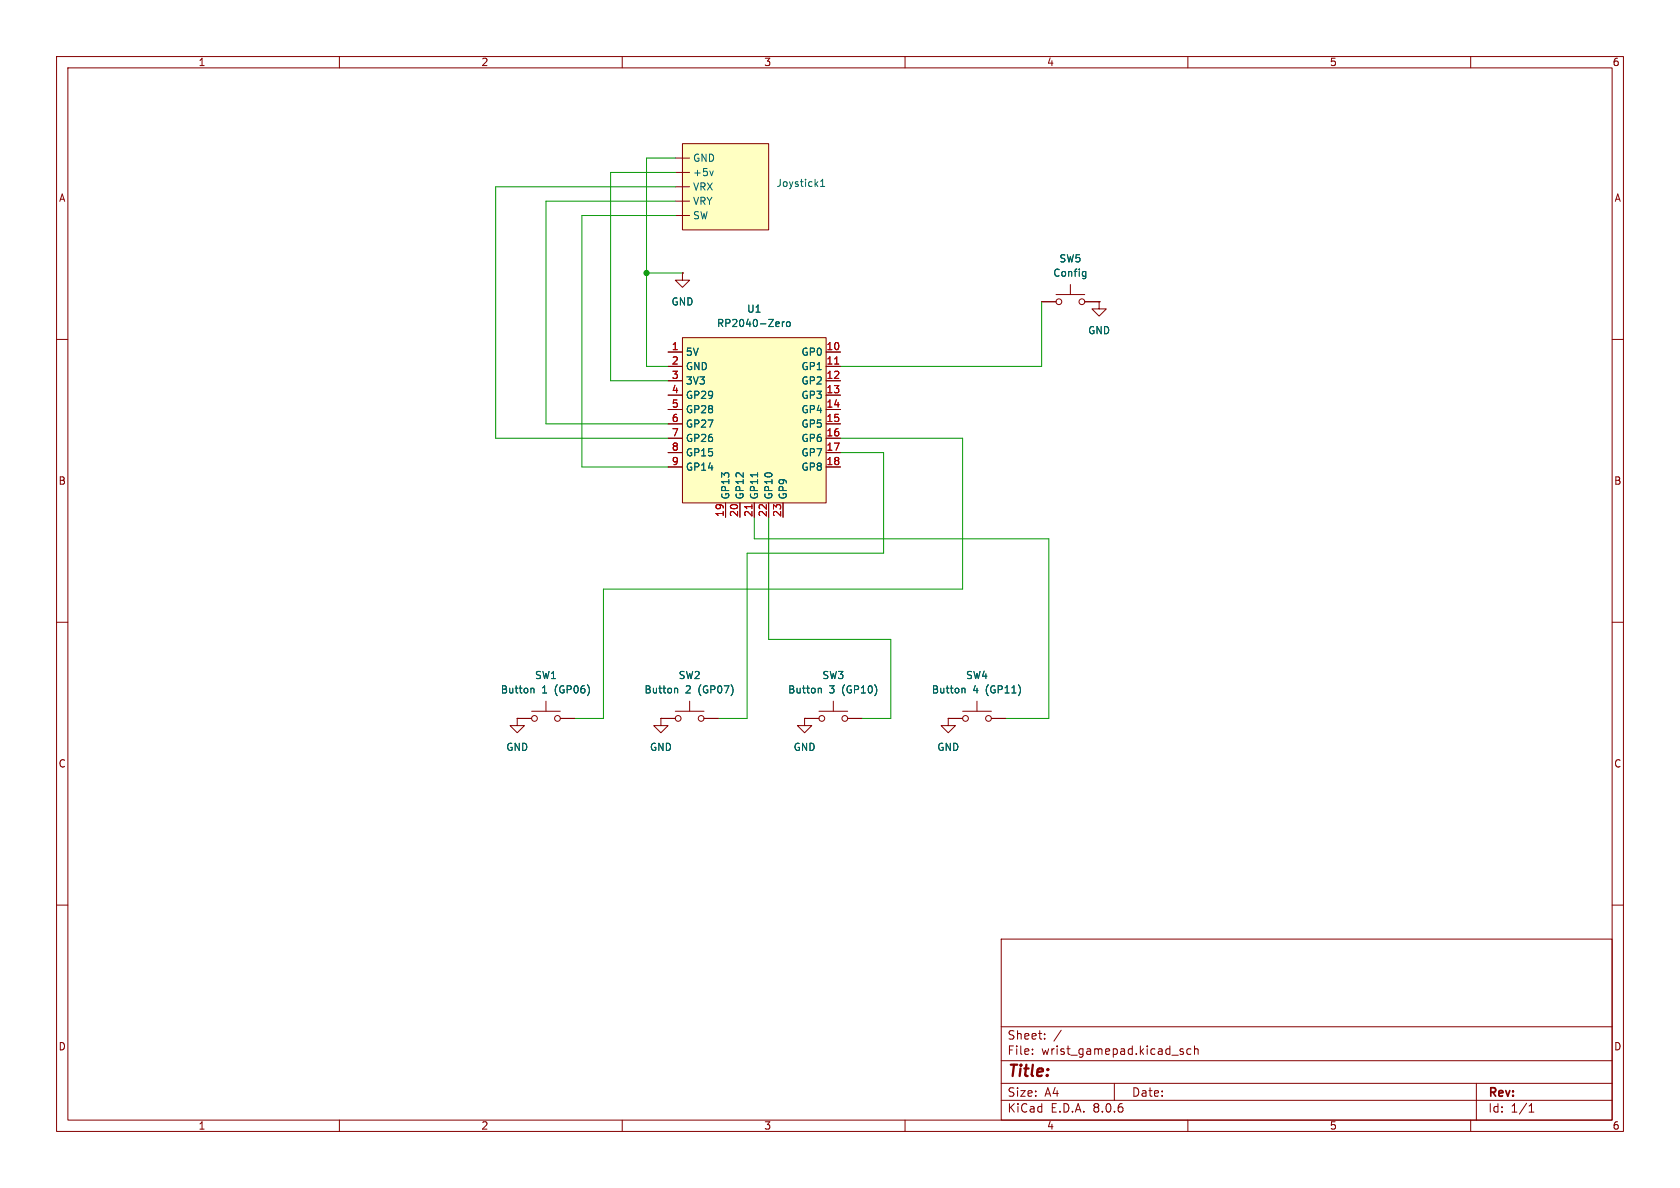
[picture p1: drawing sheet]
<svg xmlns="http://www.w3.org/2000/svg" width="297mm" height="210mm" viewBox="0 0 297 210" stroke-linecap="round" stroke-linejoin="round" font-family="sans-serif">
<g fill="none" stroke="#840000" stroke-width=".18">
<path d="M10 10h277v190h-277zM12 12h273v186h-273zM60 10v2M110 10v2M160 10v2M210 10v2M260 10v2M10 60h2M184.1 53.3h2.6M186.7 52.1h5.1M189.2 50.3v1.8M191.8 53.3h2.5"/>
<path d="M194.3 53.3v1.3h1.3l-1.3 1.3-1.3-1.3h1.3M194.3 53.3h.1M285 60h2M10 110h2M285 110h2M91.4 127h2.6M94 125.7h5.1M96.5 124v1.7M99.1 127h2.5M116.8 127h2.6M119.4 125.7h5.1M121.9 124v1.7"/>
<path d="M124.5 127h2.5M142.2 127v1.3h1.3l-1.3 1.2-1.2-1.2h1.2M142.2 127h.1M142.2 127h2.6M144.8 125.7h5.1M147.3 124v1.7M149.9 127h2.5M167.6 127v1.3h1.3l-1.3 1.2-1.2-1.2h1.2M167.6 127h.1M167.6 127h2.6M170.2 125.7h5.1M172.7 124v1.7"/>
<path d="M175.3 127h2.5M10 160h2M285 160h2M177 166h108v32h-108zM60 198v2M110 198v2M160 198v2M177 194.5h108M177 191.5h108M177 187.5h108M177 181.5h108M182.5 186.3v.1"/>
<path d="M182.5 185.5v.1M184.7 183.6v.1M184.7 182.8v.1M187.6 182.1l-1.3 2M197 191.5v3M208.7 185.8l.5 .2v.2l-.2 .2-.4-.1M208.7 185.5h.5M210 198v2M210.5 185.5l-.4-.1-.3 .3v.4l.2 .2h.5M211.2 185.5l.2-.1 .3 .1 .1 .9M211.2 184.9v1.5M260 198v2"/>
<path d="M261 191.5v6.5M270.3 196.6h.9M270.3 195.5l.4-.4v1.5"/>
<circle cx="187.2" cy="53.3" r=".51"/>
<circle cx="191.3" cy="53.3" r=".51"/>
<circle cx="94.5" cy="127" r=".51"/>
<circle cx="98.6" cy="127" r=".51"/>
<circle cx="119.9" cy="127" r=".51"/>
<circle cx="124" cy="127" r=".51"/>
<circle cx="145.3" cy="127" r=".51"/>
<circle cx="149.4" cy="127" r=".51"/>
<circle cx="170.7" cy="127" r=".51"/>
<circle cx="174.8" cy="127" r=".51"/>
</g>
<path d="M191.6 48l.4 .1M192 48v1l-.3 .3M192 48.8h-.4M94 121.7l.4 .1v.7M119.4 121.7l.4 .1v.7M144.8 121.7l.4 .1v.7M170.2 121.7l.4 .1v.7" fill="none" stroke="#006464" stroke-width=".18"/>
<path d="M120.6 25.4h15.3v15.2h-15.3z" fill="#ffffc2"/>
<path d="M119.4 30.5h2.5M119.4 27.9h2.5M119.4 38.1h2.5M119.4 33h2.5M119.4 35.6h2.5M120.6 25.4h15.3v15.2h-15.3zM120.6 48.3v1.2h1.3l-1.3 1.3-1.2-1.3h1.2M120.6 48.3h.1M116.8 127v1.3h1.3l-1.3 1.2-1.2-1.2h1.2M116.8 127h.1" fill="none" stroke="#840000" stroke-width=".18"/>
<path d="M126.1 30.2l-.3 .9M145.1 33h.7M145.1 32.1l.3-.4v1.3" fill="none" stroke="#006464" stroke-width=".18"/>
<path d="M120.6 59.7h25.4v29.2h-25.4z" fill="#ffffc2"/>
<g fill="none" stroke="#840000" stroke-width=".18">
<path d="M120.6 59.7h25.4v29.2h-25.4zM120.6 48.3h.1M184.1 53.3h2.6M191.8 53.3h2.5M194.3 53.3h.1M118.1 62.2h2.5M118.1 64.8h2.5M118.1 67.3h2.5M118.1 69.9h2.5M118.1 72.4h2.5M118.1 74.9h2.5M118.1 77.5h2.5"/>
<path d="M146 62.2h2.6M146 64.8h2.6M146 67.3h2.6M146 69.9h2.6M146 72.4h2.6M146 74.9h2.6M146 77.5h2.6M118.1 80h2.5M118.1 82.6h2.5M128.3 88.9v2.5M130.8 88.9v2.5M133.3 88.9v2.5"/>
<path d="M135.9 88.9v2.5M138.4 88.9v2.5M146 80h2.6M146 82.6h2.6M91.4 127v1.3h1.3l-1.3 1.2-1.2-1.2h1.2M91.4 127h.1M91.4 127h2.6M99.1 127h2.5M116.8 127h.1M116.8 127h2.6M124.5 127h2.5M142.2 127h.1"/>
<path d="M142.2 127h2.6M149.9 127h2.5M167.6 127h.1M167.6 127h2.6M175.3 127h2.5"/>
</g>
<path d="M147.6 64.4h.7M132.9 89.2v.7" fill="none" stroke="#a90000" stroke-width=".18"/>
<path d="M138.3 56.9v.8M138.7 56.9l-.4 .2M139.1 57l.2-.1 .3 .1 .1 .5-.1 .2h-.3l-.2-.1zM191.6 48l.4 .1M192 48v1l-.3 .3M192 48.8h-.4M133.9 83.6v.7M94 121.7l.4 .1v.7M119.4 121.7l.4 .1v.7M144.8 121.7l.4 .1v.7M170.2 121.7l.4 .1v.7" fill="none" stroke="#006464" stroke-width=".18"/>
<path d="M119.4 38.1h-16.5v44.5h15.2M119.4 33h-31.8v44.5h30.5M119.4 35.6h-22.9v39.3h21.6M119.4 27.9h-5.1v36.9h3.8M119.4 30.5h-11.5v36.8h10.2M114.3 48.3h6.3M184.1 53.3v11.5h-35.5M148.6 77.5h21.6v26.6h-63.5v22.9h-5.1M133.3 91.4v3.9h52.1v31.7h-7.6M135.9 91.4v21.6h21.6v14h-5.1M148.6 80h7.6v17.8h-24.1v29.2h-5.1" fill="none" stroke="#009600" stroke-width=".18"/>
<circle cx="114.3" cy="48.3" r=".46" fill="#009600" stroke="#009600" stroke-width=".18"/>
<text font-size="2.8" fill="#840000" x="178" y="190.9">Title:</text>
<g font-size="2.1" fill="#840000">
<text x="178" y="184">Sheet:</text>
<text x="178" y="186.7">File:</text>
<text x="184.1" y="186.7">wrist_gamepad.kicad_sch</text>
<text x="178" y="196.9">KiCad</text>
<text x="178" y="194.1">Size:</text>
<text x="184.7" y="194.1">A4</text>
<text x="185.7" y="196.9">E.D.A.</text>
<text x="193.3" y="196.9">8.0.6</text>
<text x="200" y="194.1">Date:</text>
<text x="263" y="194.3">Rev:</text>
<text x="263" y="196.9">Id:</text>
<text x="267.1" y="196.9">1/1</text>
</g>
<g font-size="1.8" fill="#840000">
<text x="35" y="11.9">1</text>
<text x="85" y="11.9">2</text>
<text x="135" y="11.9">3</text>
<text x="185" y="11.9">4</text>
<text x="235" y="11.9">5</text>
<text x="285" y="11.9">6</text>
<text x="10.3" y="35.9">A</text>
<text x="285.3" y="35.9">A</text>
<text x="10.3" y="85.9">B</text>
<text x="285.3" y="85.9">B</text>
<text x="10.3" y="135.9">C</text>
<text x="285.3" y="135.9">C</text>
<text x="10.3" y="185.9">D</text>
<text x="285.3" y="185.9">D</text>
<text x="35" y="199.9">1</text>
<text x="85" y="199.9">2</text>
<text x="135" y="199.9">3</text>
<text x="185" y="199.9">4</text>
<text x="235" y="199.9">5</text>
<text x="285" y="199.9">6</text>
</g>
<g font-size="1.8" fill="#006464">
<text x="122.4" y="28.8">GND</text>
<text x="122.4" y="31.3">+5v</text>
<text x="122.4" y="33.9">VRX</text>
<text x="137.2" y="33.2">Joystick1</text>
<text x="122.4" y="39">SW</text>
<text x="122.4" y="36.4">VRY</text>
<text x="187.2" y="46.6">SW5</text>
<text x="186.1" y="49.1">Config</text>
<text x="118.6" y="54.2">GND</text>
<text x="126.7" y="58">RP2040-Zero</text>
<text x="132" y="55.5">U1</text>
<text x="192.3" y="59.3">GND</text>
<text x="121.2" y="63.1">5V</text>
<text x="121.2" y="65.6">GND</text>
<text x="141.6" y="63.1">GP0</text>
<text x="141.6" y="65.6">GP1</text>
<text x="121.2" y="68.2">3V3</text>
<text x="121.2" y="70.7">GP29</text>
<text x="141.6" y="68.2">GP2</text>
<text x="141.6" y="70.7">GP3</text>
<text x="121.2" y="73.3">GP28</text>
<text x="121.2" y="75.8">GP27</text>
<text x="141.6" y="73.3">GP4</text>
<text x="141.6" y="75.8">GP5</text>
<text x="121.2" y="78.3">GP26</text>
<text x="121.2" y="80.9">GP15</text>
<text x="121.2" y="83.4">GP14</text>
<text x="141.6" y="78.3">GP6</text>
<text x="141.6" y="80.9">GP7</text>
<text x="141.6" y="83.4">GP8</text>
<text x="129.1" y="88.4" transform="rotate(-90 129.1 88.4)">GP13</text>
<text x="131.7" y="88.4" transform="rotate(-90 131.7 88.4)">GP12</text>
<text x="134.2" y="88.4" transform="rotate(-90 134.2 88.4)">GP11</text>
<text x="136.8" y="88.4" transform="rotate(-90 136.8 88.4)">GP10</text>
<text x="139.3" y="88.4" transform="rotate(-90 139.3 88.4)">GP9</text>
<text x="88.4" y="122.8">Button</text>
<text x="94.5" y="120.2">SW1</text>
<text x="95.8" y="122.8">1</text>
<text x="98.2" y="122.8">(GP06)</text>
<text x="113.8" y="122.8">Button</text>
<text x="119.9" y="120.2">SW2</text>
<text x="121.2" y="122.8">2</text>
<text x="123.6" y="122.8">(GP07)</text>
<text x="139.2" y="122.8">Button</text>
<text x="145.3" y="120.2">SW3</text>
<text x="146.6" y="122.8">3</text>
<text x="149" y="122.8">(GP10)</text>
<text x="164.6" y="122.8">Button</text>
<text x="170.7" y="120.2">SW4</text>
<text x="172" y="122.8">4</text>
<text x="174.4" y="122.8">(GP11)</text>
<text x="89.4" y="132.9">GND</text>
<text x="114.8" y="132.9">GND</text>
<text x="140.2" y="132.9">GND</text>
<text x="165.6" y="132.9">GND</text>
</g>
<g font-size="1.8" fill="#a90000">
<text x="118.7" y="62">1</text>
<text x="118.7" y="64.5">2</text>
<text x="146" y="62">10</text>
<text x="146" y="64.5">11</text>
<text x="118.7" y="67.1">3</text>
<text x="118.7" y="69.6">4</text>
<text x="146" y="67.1">12</text>
<text x="146" y="69.6">13</text>
<text x="118.7" y="72.1">5</text>
<text x="118.7" y="74.7">6</text>
<text x="118.7" y="77.2">7</text>
<text x="146" y="72.1">14</text>
<text x="146" y="74.7">15</text>
<text x="146" y="77.2">16</text>
<text x="118.7" y="79.8">8</text>
<text x="118.7" y="82.3">9</text>
<text x="146" y="79.8">17</text>
<text x="146" y="82.3">18</text>
<text x="128" y="91.5" transform="rotate(-90 128 91.5)">19</text>
<text x="130.6" y="91.5" transform="rotate(-90 130.6 91.5)">20</text>
<text x="133.1" y="91.5" transform="rotate(-90 133.1 91.5)">21</text>
<text x="135.6" y="91.5" transform="rotate(-90 135.6 91.5)">22</text>
<text x="138.2" y="91.5" transform="rotate(-90 138.2 91.5)">23</text>
</g>
</svg>
